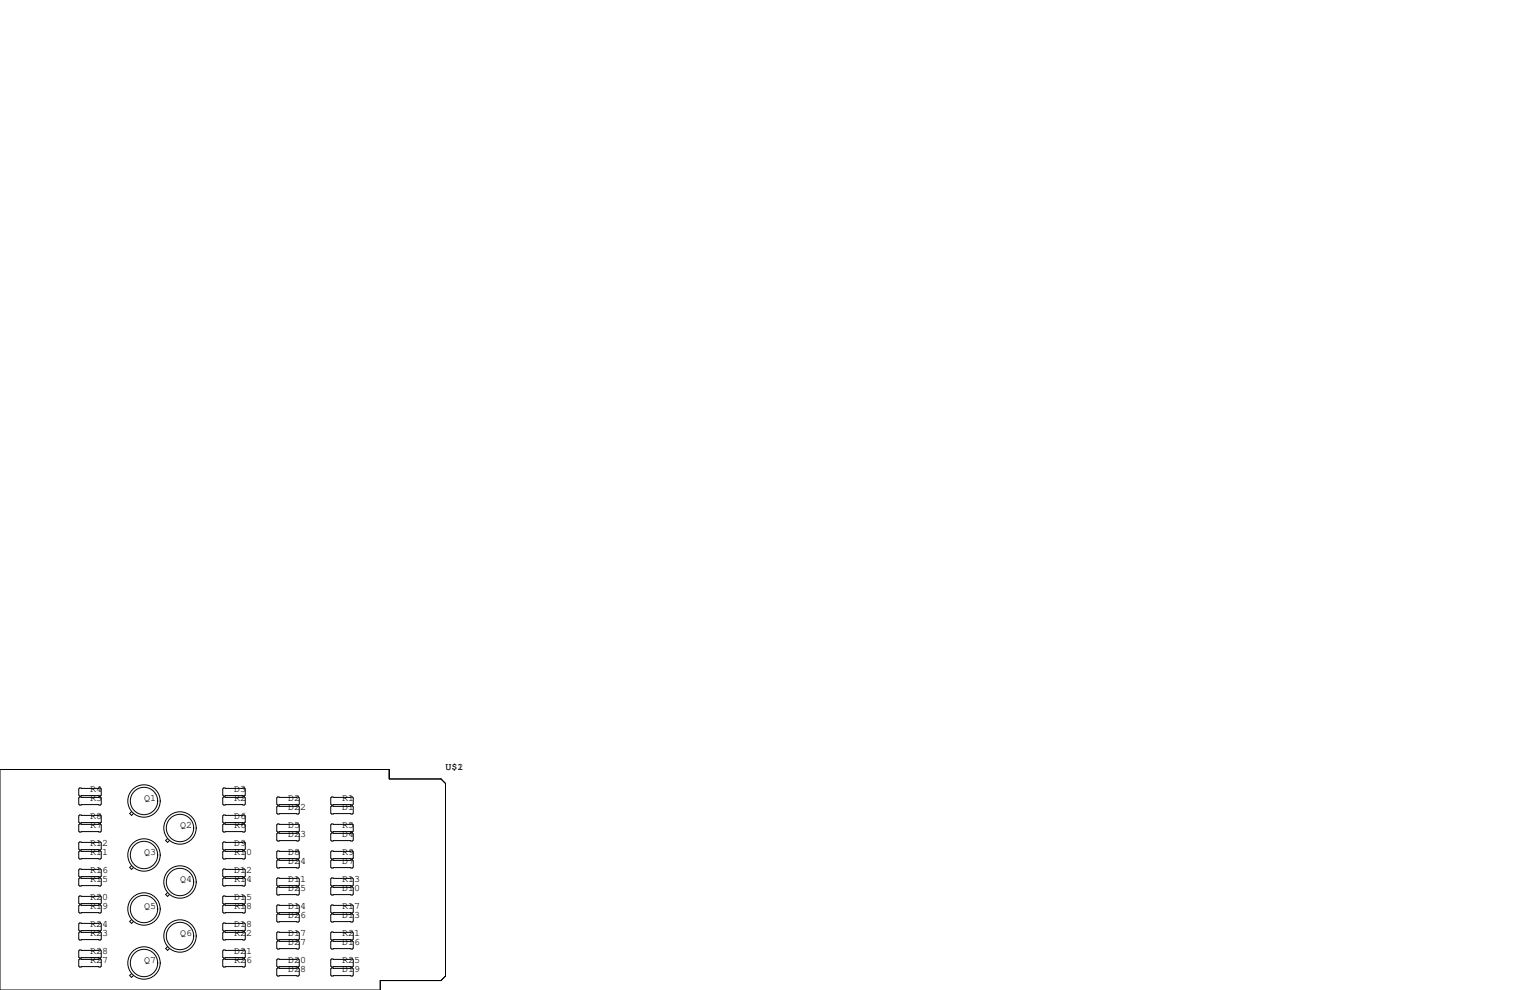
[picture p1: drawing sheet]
<svg xmlns="http://www.w3.org/2000/svg" width="432mm" height="279mm" viewBox="0 0 432 279" stroke-linecap="round" stroke-linejoin="round" font-family="sans-serif">
<g fill="none" stroke="#000" stroke-width=".28">
<path d="M0 217.2h109.9v2.6h14.6l1.2 1.3v54.4l-1.2 1.2h-17.2v2.7h-107.3zM22.5 232.5h5.8l.3 .3v1.8l-.3 .2h-5.8l-.3-.2v-1.8zM22.5 237.6h5.8l.3 .3v1.7l-.3 .3h-5.8l-.3-.3v-1.7zM22.5 224.9h5.8l.3 .3v1.7l-.3 .3h-5.8l-.3-.3v-1.7zM22.5 222.4h5.8l.3 .2v1.8l-.3 .3h-5.8l-.3-.3v-1.8zM22.5 230h5.8l.3 .3v1.7l-.3 .3h-5.8l-.3-.3v-1.7zM37.1 229.1l-.5 .5 .5 .5 .6-.5M47.3 236.7l-.5 .5 .5 .5 .5-.5M63.1 232.5h5.9l.2 .3v1.8l-.2 .2h-5.9l-.2-.2v-1.8zM63.1 237.6h5.9l.2 .3v1.7l-.2 .3h-5.9l-.2-.3v-1.7zM63.1 222.4h5.9l.2 .2v1.8l-.2 .3h-5.9l-.2-.3v-1.8zM63.1 224.9h5.9l.2 .3v1.7l-.2 .3h-5.9l-.2-.3v-1.7z"/>
<path d="M63.1 230h5.9l.2 .3v1.7l-.2 .3h-5.9l-.2-.3v-1.7zM78.4 224.9h5.8l.3 .3v1.7l-.3 .3h-5.8l-.3-.3v-1.7zM78.4 227.5h5.8l.3 .2v1.8l-.3 .2h-5.8l-.3-.2v-1.8zM78.4 232.5h5.8l.3 .3v1.8l-.3 .2h-5.8l-.3-.2v-1.8zM78.4 235.1h5.8l.3 .2v1.8l-.3 .3h-5.8l-.3-.3v-1.8zM93.6 224.9h5.8l.3 .3v1.7l-.3 .3h-5.8l-.3-.3v-1.7zM93.6 227.5h5.8l.3 .2v1.8l-.3 .2h-5.8l-.3-.2v-1.8zM93.6 232.5h5.8l.3 .3v1.8l-.3 .2h-5.8l-.3-.2v-1.8zM93.6 235.1h5.8l.3 .2v1.8l-.3 .3h-5.8l-.3-.3v-1.8zM22.5 240.2h5.8l.3 .2v1.8l-.3 .2h-5.8l-.3-.2v-1.8zM22.5 245.2h5.8l.3 .3v1.8l-.3 .2h-5.8l-.3-.2v-1.8zM22.5 247.8h5.8l.3 .2v1.8l-.3 .3h-5.8l-.3-.3v-1.8z"/>
<path d="M22.5 252.9h5.8l.3 .2v1.8l-.3 .2h-5.8l-.3-.2v-1.8zM22.5 255.4h5.8l.3 .3v1.7l-.3 .3h-5.8l-.3-.3v-1.7zM37.1 244.3l-.5 .5 .5 .6 .6-.6M37.1 259.5l-.5 .6 .5 .5 .6-.5M47.3 251.9l-.5 .6 .5 .5 .5-.5M62.9 248l.2-.2h5.9l.2 .2v1.8l-.2 .3h-5.9l-.2-.3zM62.9 245.5l.2-.3h5.9l.2 .3v1.8l-.2 .2h-5.9l-.2-.2zM62.9 253.1l.2-.2h5.9l.2 .2v1.8l-.2 .2h-5.9l-.2-.2zM62.9 255.7l.2-.3h5.9l.2 .3v1.7l-.2 .3h-5.9l-.2-.3zM63.1 240.2h5.9l.2 .2v1.8l-.2 .2h-5.9l-.2-.2v-1.8zM78.1 258.2l.3-.3h5.8l.3 .3v1.8l-.3 .2h-5.8l-.3-.2zM78.1 248l.3-.2h5.8l.3 .2v1.8l-.3 .3h-5.8l-.3-.3z"/>
<path d="M78.1 250.6l.3-.3h5.8l.3 .3v1.7l-.3 .3h-5.8l-.3-.3zM78.1 255.7l.3-.3h5.8l.3 .3v1.7l-.3 .3h-5.8l-.3-.3zM78.4 242.7h5.8l.3 .3v1.7l-.3 .3h-5.8l-.3-.3v-1.7zM78.4 240.2h5.8l.3 .2v1.8l-.3 .2h-5.8l-.3-.2v-1.8zM93.3 248l.3-.2h5.8l.3 .2v1.8l-.3 .3h-5.8l-.3-.3zM93.3 250.6l.3-.3h5.8l.3 .3v1.7l-.3 .3h-5.8l-.3-.3zM93.3 255.7l.3-.3h5.8l.3 .3v1.7l-.3 .3h-5.8l-.3-.3zM93.3 258.2l.3-.3h5.8l.3 .3v1.8l-.3 .2h-5.8l-.3-.2zM93.6 242.7h5.8l.3 .3v1.7l-.3 .3h-5.8l-.3-.3v-1.7zM93.6 240.2h5.8l.3 .2v1.8l-.3 .2h-5.8l-.3-.2v-1.8zM22.5 260.5h5.8l.3 .2v1.8l-.3 .3h-5.8l-.3-.3v-1.8zM22.5 263h5.8l.3 .3v1.7l-.3 .3h-5.8l-.3-.3v-1.7z"/>
<path d="M22.5 268.1h5.8l.3 .3v1.7l-.3 .3h-5.8l-.3-.3v-1.7zM22.5 270.6h5.8l.3 .3v1.8l-.3 .2h-5.8l-.3-.2v-1.8zM37.1 274.8l-.5 .5 .5 .5 .6-.5M47.3 267.2l-.5 .5 .5 .5 .5-.5M62.9 260.7l.2-.2h5.9l.2 .2v1.8l-.2 .3h-5.9l-.2-.3zM62.9 263.3l.2-.3h5.9l.2 .3v1.7l-.2 .3h-5.9l-.2-.3zM62.9 268.4l.2-.3h5.9l.2 .3v1.7l-.2 .3h-5.9l-.2-.3zM62.9 270.9l.2-.3h5.9l.2 .3v1.8l-.2 .2h-5.9l-.2-.2zM78.1 263.3l.3-.3h5.8l.3 .3v1.7l-.3 .3h-5.8l-.3-.3zM78.1 265.8l.3-.2h5.8l.3 .2v1.8l-.3 .2h-5.8l-.3-.2zM78.1 270.9l.3-.3h5.8l.3 .3v1.8l-.3 .2h-5.8l-.3-.2zM78.1 273.4l.3-.2h5.8l.3 .2v1.8l-.3 .3h-5.8l-.3-.3z"/>
<path d="M93.3 263.3l.3-.3h5.8l.3 .3v1.7l-.3 .3h-5.8l-.3-.3zM93.3 265.8l.3-.2h5.8l.3 .2v1.8l-.3 .2h-5.8l-.3-.2zM93.3 270.9l.3-.3h5.8l.3 .3v1.8l-.3 .2h-5.8l-.3-.2zM93.3 273.4l.3-.2h5.8l.3 .2v1.8l-.3 .3h-5.8l-.3-.3z"/>
<circle cx="40.6" cy="226.1" r="3.9"/>
<circle cx="40.6" cy="226.1" r="4.6"/>
<circle cx="50.8" cy="233.7" r="3.9"/>
<circle cx="50.8" cy="233.7" r="4.6"/>
<circle cx="40.6" cy="256.5" r="4.6"/>
<circle cx="40.6" cy="256.5" r="3.9"/>
<circle cx="40.6" cy="241.3" r="3.9"/>
<circle cx="40.6" cy="241.3" r="4.6"/>
<circle cx="50.8" cy="248.9" r="4.6"/>
<circle cx="50.8" cy="248.9" r="3.9"/>
<circle cx="40.6" cy="271.8" r="4.6"/>
<circle cx="40.6" cy="271.8" r="3.9"/>
<circle cx="50.8" cy="264.2" r="4.6"/>
<circle cx="50.8" cy="264.2" r="3.9"/>
</g>
<g font-size="2.8">
<text x="125.7" y="217.2">U$1</text>
<text x="129.1" y="217.2">2</text>
<text x="25.4" y="226.1">R3</text>
<text x="25.4" y="223.5">R4</text>
<text x="40.6" y="226.1">Q1</text>
<text x="66" y="226.1">R2</text>
<text x="66" y="223.5">D3</text>
<text x="81.3" y="226.1">D2</text>
<text x="96.5" y="226.1">R1</text>
<text x="25.4" y="233.7">R7</text>
<text x="25.4" y="231.1">R8</text>
<text x="50.8" y="233.7">Q2</text>
<text x="66" y="233.7">R6</text>
<text x="66" y="231.1">D6</text>
<text x="81.3" y="233.7">D5</text>
<text x="81.3" y="228.6">D22</text>
<text x="96.5" y="228.6">D1</text>
<text x="96.5" y="233.7">R5</text>
<text x="25.4" y="238.8">R12</text>
<text x="66" y="238.8">D9</text>
<text x="81.3" y="236.2">D23</text>
<text x="96.5" y="236.2">D4</text>
<text x="25.4" y="241.3">R11</text>
<text x="40.6" y="241.3">Q3</text>
<text x="66" y="241.3">R10</text>
<text x="81.3" y="241.3">D8</text>
<text x="81.3" y="243.8">D24</text>
<text x="96.5" y="243.8">D7</text>
<text x="96.5" y="241.3">R9</text>
<text x="25.4" y="248.9">R15</text>
<text x="25.4" y="246.4">R16</text>
<text x="50.8" y="248.9">Q4</text>
<text x="66" y="248.9">R14</text>
<text x="66" y="246.4">D12</text>
<text x="81.3" y="248.9">D11</text>
<text x="81.3" y="251.5">D25</text>
<text x="96.5" y="251.5">D10</text>
<text x="96.5" y="248.9">R13</text>
<text x="25.4" y="256.5">R19</text>
<text x="25.4" y="254">R20</text>
<text x="40.6" y="256.5">Q5</text>
<text x="66" y="256.5">R18</text>
<text x="66" y="254">D15</text>
<text x="81.3" y="256.5">D14</text>
<text x="96.5" y="256.5">R17</text>
<text x="25.4" y="261.6">R24</text>
<text x="66" y="261.6">D18</text>
<text x="81.3" y="259.1">D26</text>
<text x="96.5" y="259.1">D13</text>
<text x="25.4" y="264.2">R23</text>
<text x="25.4" y="269.2">R28</text>
<text x="50.8" y="264.2">Q6</text>
<text x="66" y="264.2">R22</text>
<text x="66" y="269.2">D21</text>
<text x="81.3" y="264.2">D17</text>
<text x="81.3" y="266.7">D27</text>
<text x="96.5" y="266.7">D16</text>
<text x="96.5" y="264.2">R21</text>
<text x="25.4" y="271.8">R27</text>
<text x="40.6" y="271.8">Q7</text>
<text x="66" y="271.8">R26</text>
<text x="81.3" y="271.8">D20</text>
<text x="81.3" y="274.3">D28</text>
<text x="96.5" y="274.3">D19</text>
<text x="96.5" y="271.8">R25</text>
</g>
</svg>
